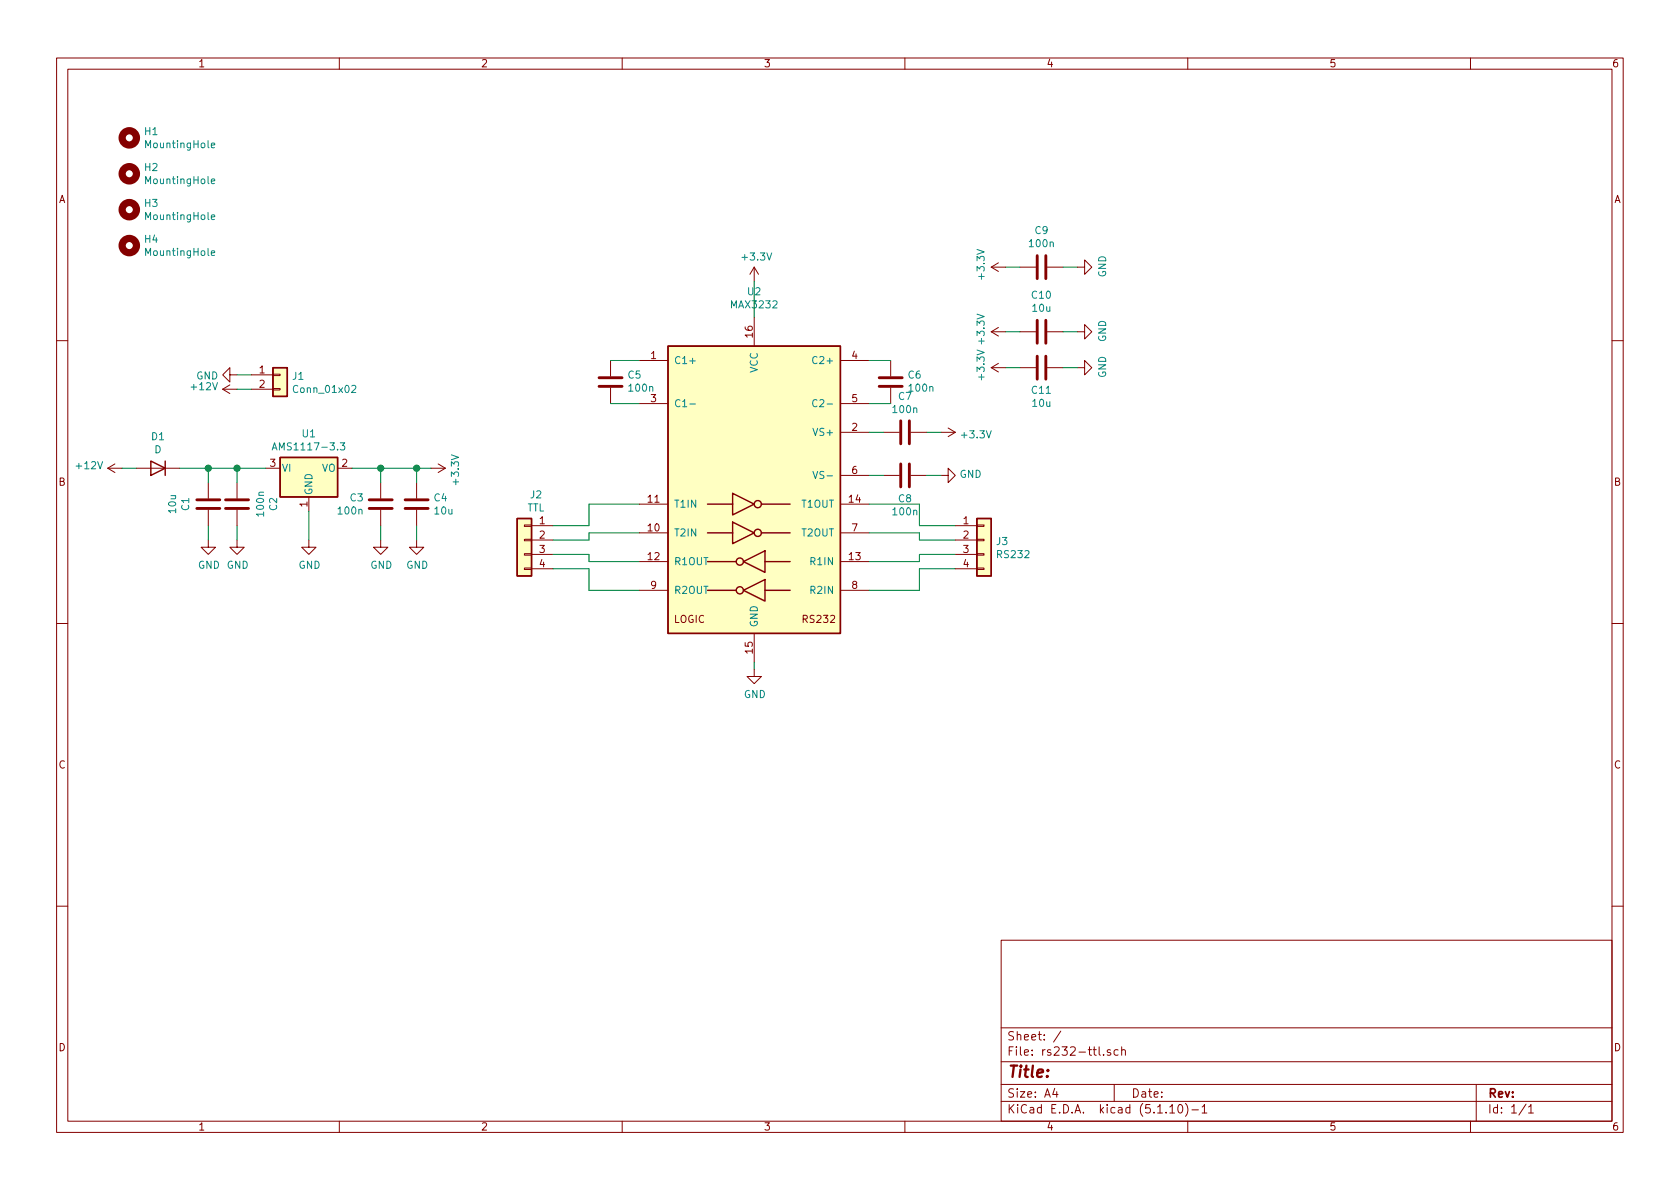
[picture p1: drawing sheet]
EESchema Schematic File Version 4
EELAYER 30 0
EELAYER END
$Descr A4 11693 8268
encoding utf-8
Sheet 1 1
Title ""
Date ""
Rev ""
Comp ""
Comment1 ""
Comment2 ""
Comment3 ""
Comment4 ""
$EndDescr
$Comp
L Device:C C?
U 1 1
P 6300 3300
AR Path="/60FD392C/60F8D8CB" Ref="C?"  Part="1" 
AR Path="/60FDE899/60F8D8CB" Ref="C?"  Part="1" 
AR Path="/61159961/60F8D8CB" Ref="C?"  Part="1" 
AR Path="/60FDBE21/60F8D8CB" Ref="C?"  Part="1" 
AR Path="/60F821C4/60F8D8CB" Ref="C?"  Part="1" 
AR Path="/60F8D8CB" Ref="C8"  Part="1" 
F 0 "C8" V 6460 3300 50  0000 C CNN
F 1 "100n" V 6551 3300 50  0000 C CNN
F 2 "Capacitors_SMD:C_0603" H 6338 3150 50  0001 C CNN
F 3 "~" H 6300 3300 50  0001 C CNN
	1    6300 3300
	0    1    1    0   
$EndComp
$Comp
L Interface_UART:MAX3232 U?
U 1 1
P 5250 3400
AR Path="/60FDBE21/6194D368/60F8D8D4" Ref="U?"  Part="1" 
AR Path="/60FDBE21/60F8D8D4" Ref="U?"  Part="1" 
AR Path="/60F821C4/60F8D8D4" Ref="U?"  Part="1" 
AR Path="/60F8D8D4" Ref="U2"  Part="1" 
F 0 "U2" H 5250 4781 50  0000 C CNN
F 1 "MAX3232" H 5250 4690 50  0000 C CNN
F 2 "Housings_SSOP:SSOP-16_4.4x5.2mm_Pitch0.65mm" H 5300 2350 50  0001 L CNN
F 3 "https://datasheets.maximintegrated.com/en/ds/MAX3222-MAX3241.pdf" H 5250 3500 50  0001 C CNN
	1    5250 3400
	1    0    0    -1  
$EndComp
$Comp
L power:+3.3V #PWR?
U 1 1
P 5250 1950
AR Path="/60FDBE21/6194D368/60F8D8DA" Ref="#PWR?"  Part="1" 
AR Path="/60FDBE21/60F8D8DA" Ref="#PWR?"  Part="1" 
AR Path="/60F821C4/60F8D8DA" Ref="#PWR?"  Part="1" 
AR Path="/60F8D8DA" Ref="#PWR010"  Part="1" 
F 0 "#PWR010" H 5250 1800 50  0001 C CNN
F 1 "+3.3V" H 5265 2123 50  0000 C CNN
F 2 "" H 5250 1950 50  0001 C CNN
F 3 "" H 5250 1950 50  0001 C CNN
	1    5250 1950
	1    0    0    -1  
$EndComp
$Comp
L power:GND #PWR?
U 1 1
P 5250 4650
AR Path="/60FDBE21/6194D368/60F8D8E0" Ref="#PWR?"  Part="1" 
AR Path="/60FDBE21/60F8D8E0" Ref="#PWR?"  Part="1" 
AR Path="/60F821C4/60F8D8E0" Ref="#PWR?"  Part="1" 
AR Path="/60F8D8E0" Ref="#PWR011"  Part="1" 
F 0 "#PWR011" H 5250 4400 50  0001 C CNN
F 1 "GND" H 5255 4477 50  0000 C CNN
F 2 "" H 5250 4650 50  0001 C CNN
F 3 "" H 5250 4650 50  0001 C CNN
	1    5250 4650
	1    0    0    -1  
$EndComp
Wire Wire Line
	5250 4650 5250 4600
Wire Wire Line
	5250 2200 5250 1950
Wire Wire Line
	4250 2500 4450 2500
Wire Wire Line
	4450 2800 4250 2800
Wire Wire Line
	6050 2500 6200 2500
Wire Wire Line
	6200 2800 6050 2800
Wire Wire Line
	6050 3000 6150 3000
Wire Wire Line
	6050 3300 6150 3300
Wire Wire Line
	6450 3300 6550 3300
Wire Wire Line
	6450 3000 6550 3000
$Comp
L power:+3.3V #PWR?
U 1 1
P 6550 3000
AR Path="/60FDBE21/6194D368/60F8D8F0" Ref="#PWR?"  Part="1" 
AR Path="/60FDBE21/60F8D8F0" Ref="#PWR?"  Part="1" 
AR Path="/60F821C4/60F8D8F0" Ref="#PWR?"  Part="1" 
AR Path="/60F8D8F0" Ref="#PWR012"  Part="1" 
F 0 "#PWR012" H 6550 2850 50  0001 C CNN
F 1 "+3.3V" V 6565 3128 50  0000 L CNN
F 2 "" H 6550 3000 50  0001 C CNN
F 3 "" H 6550 3000 50  0001 C CNN
	1    6550 3000
	0    1    1    0   
$EndComp
$Comp
L power:GND #PWR?
U 1 1
P 6550 3300
AR Path="/60FDBE21/6194D368/60F8D8F6" Ref="#PWR?"  Part="1" 
AR Path="/60FDBE21/60F8D8F6" Ref="#PWR?"  Part="1" 
AR Path="/60F821C4/60F8D8F6" Ref="#PWR?"  Part="1" 
AR Path="/60F8D8F6" Ref="#PWR013"  Part="1" 
F 0 "#PWR013" H 6550 3050 50  0001 C CNN
F 1 "GND" V 6555 3172 50  0000 R CNN
F 2 "" H 6550 3300 50  0001 C CNN
F 3 "" H 6550 3300 50  0001 C CNN
	1    6550 3300
	0    -1   -1   0   
$EndComp
$Comp
L power:+3.3V #PWR?
U 1 1
P 7000 1850
AR Path="/60FDBE21/6194D368/60F8D8FE" Ref="#PWR?"  Part="1" 
AR Path="/60FDBE21/60F8D8FE" Ref="#PWR?"  Part="1" 
AR Path="/60F821C4/60F8D8FE" Ref="#PWR?"  Part="1" 
AR Path="/60F8D8FE" Ref="#PWR014"  Part="1" 
F 0 "#PWR014" H 7000 1700 50  0001 C CNN
F 1 "+3.3V" H 7015 2023 50  0000 C CNN
F 2 "" H 7000 1850 50  0001 C CNN
F 3 "" H 7000 1850 50  0001 C CNN
	1    7000 1850
	0    -1   -1   0   
$EndComp
$Comp
L power:GND #PWR?
U 1 1
P 7500 1850
AR Path="/60FDBE21/6194D368/60F8D904" Ref="#PWR?"  Part="1" 
AR Path="/60FDBE21/60F8D904" Ref="#PWR?"  Part="1" 
AR Path="/60F821C4/60F8D904" Ref="#PWR?"  Part="1" 
AR Path="/60F8D904" Ref="#PWR017"  Part="1" 
F 0 "#PWR017" H 7500 1600 50  0001 C CNN
F 1 "GND" H 7505 1677 50  0000 C CNN
F 2 "" H 7500 1850 50  0001 C CNN
F 3 "" H 7500 1850 50  0001 C CNN
	1    7500 1850
	0    -1   -1   0   
$EndComp
Wire Wire Line
	7500 1850 7400 1850
Wire Wire Line
	7100 1850 7000 1850
$Comp
L Device:C C?
U 1 1
P 6300 3000
AR Path="/60FD392C/60F8D90C" Ref="C?"  Part="1" 
AR Path="/60FDE899/60F8D90C" Ref="C?"  Part="1" 
AR Path="/61159961/60F8D90C" Ref="C?"  Part="1" 
AR Path="/60FDBE21/60F8D90C" Ref="C?"  Part="1" 
AR Path="/60F821C4/60F8D90C" Ref="C?"  Part="1" 
AR Path="/60F8D90C" Ref="C7"  Part="1" 
F 0 "C7" V 6048 3000 50  0000 C CNN
F 1 "100n" V 6139 3000 50  0000 C CNN
F 2 "Capacitors_SMD:C_0603" H 6338 2850 50  0001 C CNN
F 3 "~" H 6300 3000 50  0001 C CNN
	1    6300 3000
	0    1    1    0   
$EndComp
$Comp
L Device:C C?
U 1 1
P 6200 2650
AR Path="/60FD392C/60F8D912" Ref="C?"  Part="1" 
AR Path="/60FDE899/60F8D912" Ref="C?"  Part="1" 
AR Path="/61159961/60F8D912" Ref="C?"  Part="1" 
AR Path="/60FDBE21/60F8D912" Ref="C?"  Part="1" 
AR Path="/60F821C4/60F8D912" Ref="C?"  Part="1" 
AR Path="/60F8D912" Ref="C6"  Part="1" 
F 0 "C6" H 6085 2604 50  0000 R CNN
F 1 "100n" H 6085 2695 50  0000 R CNN
F 2 "Capacitors_SMD:C_0603" H 6238 2500 50  0001 C CNN
F 3 "~" H 6200 2650 50  0001 C CNN
	1    6200 2650
	-1   0    0    1   
$EndComp
$Comp
L Device:C C?
U 1 1
P 4250 2650
AR Path="/60FD392C/60F8D918" Ref="C?"  Part="1" 
AR Path="/60FDE899/60F8D918" Ref="C?"  Part="1" 
AR Path="/61159961/60F8D918" Ref="C?"  Part="1" 
AR Path="/60FDBE21/60F8D918" Ref="C?"  Part="1" 
AR Path="/60F821C4/60F8D918" Ref="C?"  Part="1" 
AR Path="/60F8D918" Ref="C5"  Part="1" 
F 0 "C5" H 4135 2604 50  0000 R CNN
F 1 "100n" H 4135 2695 50  0000 R CNN
F 2 "Capacitors_SMD:C_0603" H 4288 2500 50  0001 C CNN
F 3 "~" H 4250 2650 50  0001 C CNN
	1    4250 2650
	-1   0    0    1   
$EndComp
$Comp
L Device:C C?
U 1 1
P 7250 1850
AR Path="/60FD392C/60F8D91E" Ref="C?"  Part="1" 
AR Path="/60FDE899/60F8D91E" Ref="C?"  Part="1" 
AR Path="/61159961/60F8D91E" Ref="C?"  Part="1" 
AR Path="/60FDBE21/60F8D91E" Ref="C?"  Part="1" 
AR Path="/60F821C4/60F8D91E" Ref="C?"  Part="1" 
AR Path="/60F8D91E" Ref="C9"  Part="1" 
F 0 "C9" V 7502 1850 50  0000 C CNN
F 1 "100n" V 7411 1850 50  0000 C CNN
F 2 "Capacitors_SMD:C_0603" H 7288 1700 50  0001 C CNN
F 3 "~" H 7250 1850 50  0001 C CNN
	1    7250 1850
	0    -1   -1   0   
$EndComp
$Comp
L power:GND #PWR?
U 1 1
P 1650 2600
AR Path="/60FDBE21/6194D368/60F8D934" Ref="#PWR?"  Part="1" 
AR Path="/60FDBE21/60F8D934" Ref="#PWR?"  Part="1" 
AR Path="/60F821C4/60F8D934" Ref="#PWR?"  Part="1" 
AR Path="/60F8D934" Ref="#PWR03"  Part="1" 
F 0 "#PWR03" H 1650 2350 50  0001 C CNN
F 1 "GND" V 1655 2472 50  0000 R CNN
F 2 "" H 1650 2600 50  0001 C CNN
F 3 "" H 1650 2600 50  0001 C CNN
	1    1650 2600
	0    1    1    0   
$EndComp
Wire Wire Line
	1750 2600 1650 2600
$Comp
L power:+12V #PWR?
U 1 1
P 1650 2700
AR Path="/60F821C4/60F8D949" Ref="#PWR?"  Part="1" 
AR Path="/60F8D949" Ref="#PWR04"  Part="1" 
F 0 "#PWR04" H 1650 2550 50  0001 C CNN
F 1 "+12V" V 1665 2828 50  0000 L CNN
F 2 "" H 1650 2700 50  0001 C CNN
F 3 "" H 1650 2700 50  0001 C CNN
	1    1650 2700
	0    -1   -1   0   
$EndComp
Wire Wire Line
	1650 2700 1750 2700
$Comp
L power:+3.3V #PWR?
U 1 1
P 7000 2300
AR Path="/60FDBE21/6194D368/60F8D975" Ref="#PWR?"  Part="1" 
AR Path="/60FDBE21/60F8D975" Ref="#PWR?"  Part="1" 
AR Path="/60F821C4/60F8D975" Ref="#PWR?"  Part="1" 
AR Path="/60F8D975" Ref="#PWR015"  Part="1" 
F 0 "#PWR015" H 7000 2150 50  0001 C CNN
F 1 "+3.3V" H 7015 2473 50  0000 C CNN
F 2 "" H 7000 2300 50  0001 C CNN
F 3 "" H 7000 2300 50  0001 C CNN
	1    7000 2300
	0    -1   -1   0   
$EndComp
Wire Wire Line
	7500 2300 7400 2300
Wire Wire Line
	7100 2300 7000 2300
$Comp
L Device:C C?
U 1 1
P 7250 2300
AR Path="/60FD392C/60F8D97D" Ref="C?"  Part="1" 
AR Path="/60FDE899/60F8D97D" Ref="C?"  Part="1" 
AR Path="/61159961/60F8D97D" Ref="C?"  Part="1" 
AR Path="/60FDBE21/60F8D97D" Ref="C?"  Part="1" 
AR Path="/60F821C4/60F8D97D" Ref="C?"  Part="1" 
AR Path="/60F8D97D" Ref="C10"  Part="1" 
F 0 "C10" V 7502 2300 50  0000 C CNN
F 1 "10u" V 7411 2300 50  0000 C CNN
F 2 "Capacitors_SMD:C_0805" H 7288 2150 50  0001 C CNN
F 3 "~" H 7250 2300 50  0001 C CNN
	1    7250 2300
	0    -1   -1   0   
$EndComp
$Comp
L power:GND #PWR?
U 1 1
P 7500 2300
AR Path="/60FDBE21/6194D368/60F8D983" Ref="#PWR?"  Part="1" 
AR Path="/60FDBE21/60F8D983" Ref="#PWR?"  Part="1" 
AR Path="/60F821C4/60F8D983" Ref="#PWR?"  Part="1" 
AR Path="/60F8D983" Ref="#PWR018"  Part="1" 
F 0 "#PWR018" H 7500 2050 50  0001 C CNN
F 1 "GND" H 7505 2127 50  0000 C CNN
F 2 "" H 7500 2300 50  0001 C CNN
F 3 "" H 7500 2300 50  0001 C CNN
	1    7500 2300
	0    -1   -1   0   
$EndComp
$Comp
L power:+3.3V #PWR?
U 1 1
P 7000 2550
AR Path="/60FDBE21/6194D368/60F8D989" Ref="#PWR?"  Part="1" 
AR Path="/60FDBE21/60F8D989" Ref="#PWR?"  Part="1" 
AR Path="/60F821C4/60F8D989" Ref="#PWR?"  Part="1" 
AR Path="/60F8D989" Ref="#PWR016"  Part="1" 
F 0 "#PWR016" H 7000 2400 50  0001 C CNN
F 1 "+3.3V" H 7015 2723 50  0000 C CNN
F 2 "" H 7000 2550 50  0001 C CNN
F 3 "" H 7000 2550 50  0001 C CNN
	1    7000 2550
	0    -1   -1   0   
$EndComp
Wire Wire Line
	7500 2550 7400 2550
Wire Wire Line
	7100 2550 7000 2550
$Comp
L Device:C C?
U 1 1
P 7250 2550
AR Path="/60FD392C/60F8D991" Ref="C?"  Part="1" 
AR Path="/60FDE899/60F8D991" Ref="C?"  Part="1" 
AR Path="/61159961/60F8D991" Ref="C?"  Part="1" 
AR Path="/60FDBE21/60F8D991" Ref="C?"  Part="1" 
AR Path="/60F821C4/60F8D991" Ref="C?"  Part="1" 
AR Path="/60F8D991" Ref="C11"  Part="1" 
F 0 "C11" V 7090 2550 50  0000 C CNN
F 1 "10u" V 6999 2550 50  0000 C CNN
F 2 "Capacitors_SMD:C_0805" H 7288 2400 50  0001 C CNN
F 3 "~" H 7250 2550 50  0001 C CNN
	1    7250 2550
	0    -1   -1   0   
$EndComp
$Comp
L power:GND #PWR?
U 1 1
P 7500 2550
AR Path="/60FDBE21/6194D368/60F8D997" Ref="#PWR?"  Part="1" 
AR Path="/60FDBE21/60F8D997" Ref="#PWR?"  Part="1" 
AR Path="/60F821C4/60F8D997" Ref="#PWR?"  Part="1" 
AR Path="/60F8D997" Ref="#PWR019"  Part="1" 
F 0 "#PWR019" H 7500 2300 50  0001 C CNN
F 1 "GND" H 7505 2377 50  0000 C CNN
F 2 "" H 7500 2550 50  0001 C CNN
F 3 "" H 7500 2550 50  0001 C CNN
	1    7500 2550
	0    -1   -1   0   
$EndComp
$Comp
L Connector_Generic:Conn_01x04 J3
U 1 1
P 6850 3750
F 0 "J3" H 6930 3742 50  0000 L CNN
F 1 "RS232" H 6930 3651 50  0000 L CNN
F 2 "Connector_PinHeader_2.54mm:PinHeader_1x04_P2.54mm_Vertical" H 6850 3750 50  0001 C CNN
F 3 "~" H 6850 3750 50  0001 C CNN
	1    6850 3750
	1    0    0    -1  
$EndComp
Wire Wire Line
	6650 3650 6400 3650
Wire Wire Line
	6400 3650 6400 3500
Wire Wire Line
	6050 3500 6400 3500
Wire Wire Line
	6050 3700 6400 3700
Wire Wire Line
	6400 3700 6400 3750
Wire Wire Line
	6400 3750 6650 3750
Wire Wire Line
	6400 3900 6400 3850
Wire Wire Line
	6400 3850 6650 3850
Wire Wire Line
	6050 3900 6400 3900
Wire Wire Line
	6400 4100 6400 3950
Wire Wire Line
	6400 3950 6650 3950
Wire Wire Line
	6050 4100 6400 4100
$Comp
L Connector_Generic:Conn_01x04 J2
U 1 1
P 3650 3750
F 0 "J2" H 3568 4067 50  0000 C CNN
F 1 "TTL" H 3568 3976 50  0000 C CNN
F 2 "Connector_PinHeader_2.54mm:PinHeader_1x04_P2.54mm_Vertical" H 3650 3750 50  0001 C CNN
F 3 "~" H 3650 3750 50  0001 C CNN
	1    3650 3750
	-1   0    0    -1  
$EndComp
Wire Wire Line
	3850 3950 4100 3950
Wire Wire Line
	4100 3950 4100 4100
Wire Wire Line
	4450 4100 4100 4100
Wire Wire Line
	4450 3900 4100 3900
Wire Wire Line
	4100 3900 4100 3850
Wire Wire Line
	4100 3850 3850 3850
Wire Wire Line
	4100 3700 4100 3750
Wire Wire Line
	4100 3750 3850 3750
Wire Wire Line
	4450 3700 4100 3700
Wire Wire Line
	4100 3500 4100 3650
Wire Wire Line
	4100 3650 3850 3650
Wire Wire Line
	4450 3500 4100 3500
$Comp
L Connector_Generic:Conn_01x02 J1
U 1 1
P 1950 2600
F 0 "J1" H 2030 2592 50  0000 L CNN
F 1 "Conn_01x02" H 2030 2501 50  0000 L CNN
F 2 "Connector_PinHeader_2.54mm:PinHeader_1x02_P2.54mm_Vertical" H 1950 2600 50  0001 C CNN
F 3 "~" H 1950 2600 50  0001 C CNN
	1    1950 2600
	1    0    0    -1  
$EndComp
$Comp
L Device:D D1
U 1 1
P 1100 3250
F 0 "D1" H 1100 3033 50  0000 C CNN
F 1 "D" H 1100 3124 50  0000 C CNN
F 2 "Diodes_SMD:D_SOD-123F" H 1100 3250 50  0001 C CNN
F 3 "~" H 1100 3250 50  0001 C CNN
	1    1100 3250
	-1   0    0    1   
$EndComp
$Comp
L power:+12V #PWR?
U 1 1
P 850 3250
AR Path="/60F821C4/60FA14B6" Ref="#PWR?"  Part="1" 
AR Path="/60FA14B6" Ref="#PWR01"  Part="1" 
F 0 "#PWR01" H 850 3100 50  0001 C CNN
F 1 "+12V" V 865 3378 50  0000 L CNN
F 2 "" H 850 3250 50  0001 C CNN
F 3 "" H 850 3250 50  0001 C CNN
	1    850  3250
	0    -1   -1   0   
$EndComp
Wire Wire Line
	850  3250 950  3250
$Comp
L Regulator_Linear:AMS1117-3.3 U1
U 1 1
P 2150 3250
F 0 "U1" H 2150 3492 50  0000 C CNN
F 1 "AMS1117-3.3" H 2150 3401 50  0000 C CNN
F 2 "Package_TO_SOT_SMD:SOT-223-3_TabPin2" H 2150 3450 50  0001 C CNN
F 3 "http://www.advanced-monolithic.com/pdf/ds1117.pdf" H 2250 3000 50  0001 C CNN
	1    2150 3250
	1    0    0    -1  
$EndComp
Wire Wire Line
	1450 3750 1450 3650
$Comp
L Device:C C?
U 1 1
P 1450 3500
AR Path="/60FD392C/60FA4C33" Ref="C?"  Part="1" 
AR Path="/60FDE899/60FA4C33" Ref="C?"  Part="1" 
AR Path="/61159961/60FA4C33" Ref="C?"  Part="1" 
AR Path="/60FDBE21/60FA4C33" Ref="C?"  Part="1" 
AR Path="/60F821C4/60FA4C33" Ref="C?"  Part="1" 
AR Path="/60FA4C33" Ref="C1"  Part="1" 
F 0 "C1" V 1290 3500 50  0000 C CNN
F 1 "10u" V 1199 3500 50  0000 C CNN
F 2 "Capacitors_SMD:C_1206" H 1488 3350 50  0001 C CNN
F 3 "~" H 1450 3500 50  0001 C CNN
	1    1450 3500
	1    0    0    -1  
$EndComp
$Comp
L power:GND #PWR?
U 1 1
P 1450 3750
AR Path="/60FDBE21/6194D368/60FA4C39" Ref="#PWR?"  Part="1" 
AR Path="/60FDBE21/60FA4C39" Ref="#PWR?"  Part="1" 
AR Path="/60F821C4/60FA4C39" Ref="#PWR?"  Part="1" 
AR Path="/60FA4C39" Ref="#PWR02"  Part="1" 
F 0 "#PWR02" H 1450 3500 50  0001 C CNN
F 1 "GND" H 1455 3577 50  0000 C CNN
F 2 "" H 1450 3750 50  0001 C CNN
F 3 "" H 1450 3750 50  0001 C CNN
	1    1450 3750
	1    0    0    -1  
$EndComp
$Comp
L power:GND #PWR?
U 1 1
P 1650 3750
AR Path="/60FDBE21/6194D368/60FA7427" Ref="#PWR?"  Part="1" 
AR Path="/60FDBE21/60FA7427" Ref="#PWR?"  Part="1" 
AR Path="/60F821C4/60FA7427" Ref="#PWR?"  Part="1" 
AR Path="/60FA7427" Ref="#PWR05"  Part="1" 
F 0 "#PWR05" H 1650 3500 50  0001 C CNN
F 1 "GND" H 1655 3577 50  0000 C CNN
F 2 "" H 1650 3750 50  0001 C CNN
F 3 "" H 1650 3750 50  0001 C CNN
	1    1650 3750
	1    0    0    -1  
$EndComp
Wire Wire Line
	1650 3750 1650 3650
$Comp
L Device:C C?
U 1 1
P 1650 3500
AR Path="/60FD392C/60FA742E" Ref="C?"  Part="1" 
AR Path="/60FDE899/60FA742E" Ref="C?"  Part="1" 
AR Path="/61159961/60FA742E" Ref="C?"  Part="1" 
AR Path="/60FDBE21/60FA742E" Ref="C?"  Part="1" 
AR Path="/60F821C4/60FA742E" Ref="C?"  Part="1" 
AR Path="/60FA742E" Ref="C2"  Part="1" 
F 0 "C2" V 1902 3500 50  0000 C CNN
F 1 "100n" V 1811 3500 50  0000 C CNN
F 2 "Capacitors_SMD:C_0603" H 1688 3350 50  0001 C CNN
F 3 "~" H 1650 3500 50  0001 C CNN
	1    1650 3500
	1    0    0    -1  
$EndComp
$Comp
L power:GND #PWR?
U 1 1
P 2150 3750
AR Path="/60FDBE21/6194D368/60FA9C0D" Ref="#PWR?"  Part="1" 
AR Path="/60FDBE21/60FA9C0D" Ref="#PWR?"  Part="1" 
AR Path="/60F821C4/60FA9C0D" Ref="#PWR?"  Part="1" 
AR Path="/60FA9C0D" Ref="#PWR06"  Part="1" 
F 0 "#PWR06" H 2150 3500 50  0001 C CNN
F 1 "GND" H 2155 3577 50  0000 C CNN
F 2 "" H 2150 3750 50  0001 C CNN
F 3 "" H 2150 3750 50  0001 C CNN
	1    2150 3750
	1    0    0    -1  
$EndComp
Wire Wire Line
	1250 3250 1450 3250
Wire Wire Line
	1650 3350 1650 3250
Connection ~ 1650 3250
Wire Wire Line
	1650 3250 1850 3250
Wire Wire Line
	1450 3350 1450 3250
Connection ~ 1450 3250
Wire Wire Line
	1450 3250 1650 3250
Wire Wire Line
	2150 3750 2150 3550
$Comp
L power:GND #PWR?
U 1 1
P 2650 3750
AR Path="/60FDBE21/6194D368/60FB26AA" Ref="#PWR?"  Part="1" 
AR Path="/60FDBE21/60FB26AA" Ref="#PWR?"  Part="1" 
AR Path="/60F821C4/60FB26AA" Ref="#PWR?"  Part="1" 
AR Path="/60FB26AA" Ref="#PWR07"  Part="1" 
F 0 "#PWR07" H 2650 3500 50  0001 C CNN
F 1 "GND" H 2655 3577 50  0000 C CNN
F 2 "" H 2650 3750 50  0001 C CNN
F 3 "" H 2650 3750 50  0001 C CNN
	1    2650 3750
	1    0    0    -1  
$EndComp
Wire Wire Line
	2650 3750 2650 3650
$Comp
L Device:C C?
U 1 1
P 2650 3500
AR Path="/60FD392C/60FB26B1" Ref="C?"  Part="1" 
AR Path="/60FDE899/60FB26B1" Ref="C?"  Part="1" 
AR Path="/61159961/60FB26B1" Ref="C?"  Part="1" 
AR Path="/60FDBE21/60FB26B1" Ref="C?"  Part="1" 
AR Path="/60F821C4/60FB26B1" Ref="C?"  Part="1" 
AR Path="/60FB26B1" Ref="C3"  Part="1" 
F 0 "C3" H 2535 3546 50  0000 R CNN
F 1 "100n" H 2535 3455 50  0000 R CNN
F 2 "Capacitors_SMD:C_0603" H 2688 3350 50  0001 C CNN
F 3 "~" H 2650 3500 50  0001 C CNN
	1    2650 3500
	1    0    0    -1  
$EndComp
$Comp
L power:+3.3V #PWR?
U 1 1
P 3000 3250
AR Path="/60FDBE21/6194D368/60FB35D5" Ref="#PWR?"  Part="1" 
AR Path="/60FDBE21/60FB35D5" Ref="#PWR?"  Part="1" 
AR Path="/60F821C4/60FB35D5" Ref="#PWR?"  Part="1" 
AR Path="/60FB35D5" Ref="#PWR09"  Part="1" 
F 0 "#PWR09" H 3000 3100 50  0001 C CNN
F 1 "+3.3V" H 3015 3423 50  0000 C CNN
F 2 "" H 3000 3250 50  0001 C CNN
F 3 "" H 3000 3250 50  0001 C CNN
	1    3000 3250
	0    1    1    0   
$EndComp
Wire Wire Line
	2900 3750 2900 3650
$Comp
L Device:C C?
U 1 1
P 2900 3500
AR Path="/60FD392C/60FB53A4" Ref="C?"  Part="1" 
AR Path="/60FDE899/60FB53A4" Ref="C?"  Part="1" 
AR Path="/61159961/60FB53A4" Ref="C?"  Part="1" 
AR Path="/60FDBE21/60FB53A4" Ref="C?"  Part="1" 
AR Path="/60F821C4/60FB53A4" Ref="C?"  Part="1" 
AR Path="/60FB53A4" Ref="C4"  Part="1" 
F 0 "C4" H 3015 3546 50  0000 L CNN
F 1 "10u" H 3015 3455 50  0000 L CNN
F 2 "Capacitors_SMD:C_0805" H 2938 3350 50  0001 C CNN
F 3 "~" H 2900 3500 50  0001 C CNN
	1    2900 3500
	1    0    0    -1  
$EndComp
$Comp
L power:GND #PWR?
U 1 1
P 2900 3750
AR Path="/60FDBE21/6194D368/60FB53AA" Ref="#PWR?"  Part="1" 
AR Path="/60FDBE21/60FB53AA" Ref="#PWR?"  Part="1" 
AR Path="/60F821C4/60FB53AA" Ref="#PWR?"  Part="1" 
AR Path="/60FB53AA" Ref="#PWR08"  Part="1" 
F 0 "#PWR08" H 2900 3500 50  0001 C CNN
F 1 "GND" H 2905 3577 50  0000 C CNN
F 2 "" H 2900 3750 50  0001 C CNN
F 3 "" H 2900 3750 50  0001 C CNN
	1    2900 3750
	1    0    0    -1  
$EndComp
Wire Wire Line
	2450 3250 2650 3250
Wire Wire Line
	2900 3350 2900 3250
Connection ~ 2900 3250
Wire Wire Line
	2900 3250 3000 3250
Wire Wire Line
	2650 3350 2650 3250
Connection ~ 2650 3250
Wire Wire Line
	2650 3250 2900 3250
$Comp
L Mechanical:MountingHole H1
U 1 1
P 900 950
F 0 "H1" H 1000 996 50  0000 L CNN
F 1 "MountingHole" H 1000 905 50  0000 L CNN
F 2 "Mounting_Holes:MountingHole_3.2mm_M3" H 900 950 50  0001 C CNN
F 3 "~" H 900 950 50  0001 C CNN
	1    900  950 
	1    0    0    -1  
$EndComp
$Comp
L Mechanical:MountingHole H2
U 1 1
P 900 1200
F 0 "H2" H 1000 1246 50  0000 L CNN
F 1 "MountingHole" H 1000 1155 50  0000 L CNN
F 2 "Mounting_Holes:MountingHole_3.2mm_M3" H 900 1200 50  0001 C CNN
F 3 "~" H 900 1200 50  0001 C CNN
	1    900  1200
	1    0    0    -1  
$EndComp
$Comp
L Mechanical:MountingHole H3
U 1 1
P 900 1450
F 0 "H3" H 1000 1496 50  0000 L CNN
F 1 "MountingHole" H 1000 1405 50  0000 L CNN
F 2 "Mounting_Holes:MountingHole_3.2mm_M3" H 900 1450 50  0001 C CNN
F 3 "~" H 900 1450 50  0001 C CNN
	1    900  1450
	1    0    0    -1  
$EndComp
$Comp
L Mechanical:MountingHole H4
U 1 1
P 900 1700
F 0 "H4" H 1000 1746 50  0000 L CNN
F 1 "MountingHole" H 1000 1655 50  0000 L CNN
F 2 "Mounting_Holes:MountingHole_3.2mm_M3" H 900 1700 50  0001 C CNN
F 3 "~" H 900 1700 50  0001 C CNN
	1    900  1700
	1    0    0    -1  
$EndComp
$EndSCHEMATC
